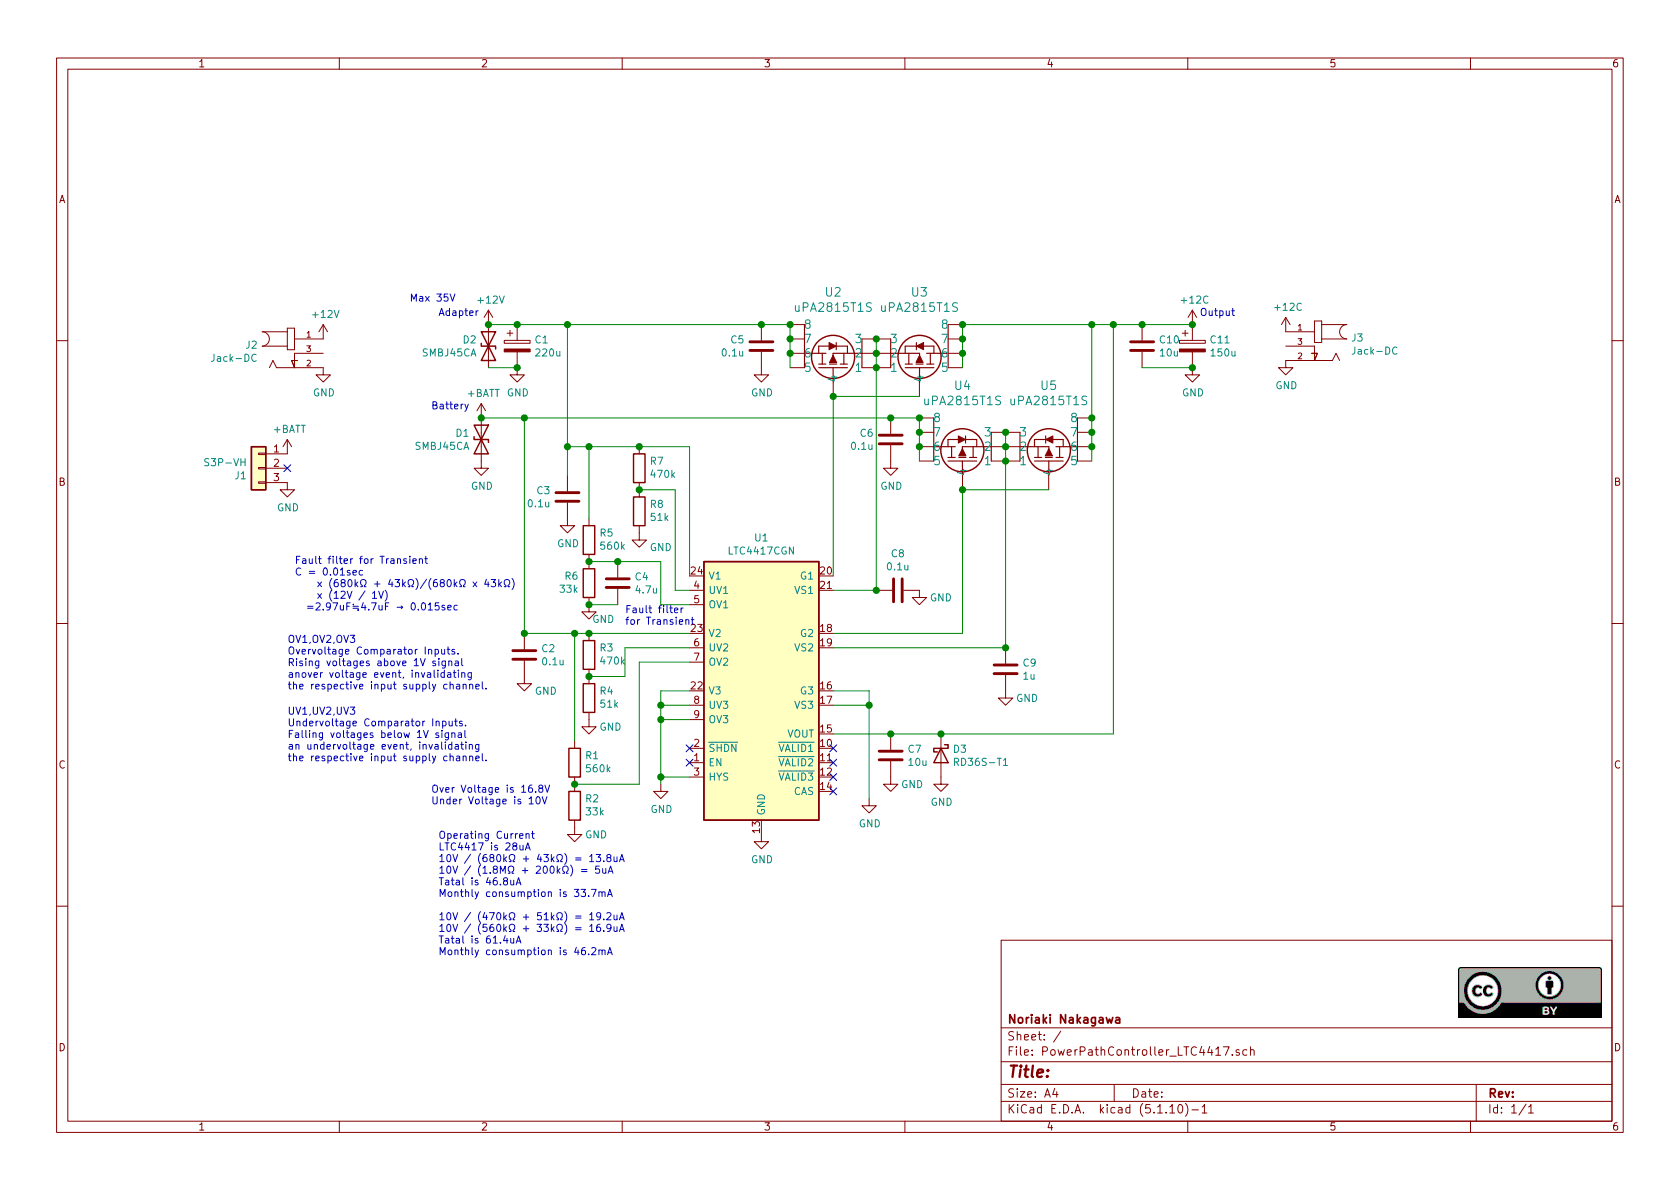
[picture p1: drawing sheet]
EESchema Schematic File Version 4
EELAYER 30 0
EELAYER END
$Descr A4 11693 8268
encoding utf-8
Sheet 1 1
Title ""
Date ""
Rev ""
Comp "Noriaki Nakagawa"
Comment1 ""
Comment2 ""
Comment3 ""
Comment4 ""
$EndDescr
$Comp
L Power_Management:LTC4417CGN U1
U 1 1
P 5300 4800
F 0 "U1" H 5300 5867 50  0000 C CNN
F 1 "LTC4417CGN" H 5300 5776 50  0000 C CNN
F 2 "Housings_SSOP:SSOP-24_3.9x8.7mm_Pitch0.635mm" H 5350 3850 50  0001 L CNN
F 3 "https://akizukidenshi.com/download/ds/linear/j4417f.pdf" H 6000 3650 50  0001 C CNN
F 4 "LTC4417CGN" H 5300 4800 50  0001 C CNN "#manf"
F 5 "https://akizukidenshi.com/catalog/g/gI-07306/" H 5300 4800 50  0001 C CNN "order_URL"
	1    5300 4800
	1    0    0    -1  
$EndComp
$Comp
L UPA2815T1S-E2-AT:UPA2815T1S-E2-AT U4
U 1 1
P 6700 3400
F 0 "U4" V 7422 3400 60  0000 C CNN
F 1 "uPA2815T1S" V 7316 3400 60  0000 C CNN
F 2 "UPA2815T1S-E2-AT:UPA2815T1S-E2-AT" H 7100 2790 60  0001 C CNN
F 3 "https://akizukidenshi.com/download/ds/renesas/UPA2815T1S.pdf" H 6700 3400 60  0001 C CNN
F 4 "uPA2815T1S-E2-AT" H 7050 2700 50  0001 C CNN "#manf"
F 5 "https://akizukidenshi.com/catalog/g/gI-10454/" H 7100 2600 50  0001 C CNN "order_URL"
	1    6700 3400
	0    -1   -1   0   
$EndComp
$Comp
L UPA2815T1S-E2-AT:UPA2815T1S-E2-AT U5
U 1 1
P 7300 3400
F 0 "U5" V 8022 3400 60  0000 C CNN
F 1 "uPA2815T1S" V 7916 3400 60  0000 C CNN
F 2 "UPA2815T1S-E2-AT:UPA2815T1S-E2-AT" H 7700 2790 60  0001 C CNN
F 3 "https://akizukidenshi.com/download/ds/renesas/UPA2815T1S.pdf" H 7300 3400 60  0001 C CNN
F 4 "uPA2815T1S-E2-AT" H 7650 2700 50  0001 C CNN "#manf"
F 5 "https://akizukidenshi.com/catalog/g/gI-10454/" H 7700 2600 50  0001 C CNN "order_URL"
	1    7300 3400
	0    1    -1   0   
$EndComp
$Comp
L Device:R R8
U 1 1
P 4450 3550
F 0 "R8" H 4380 3504 50  0000 R CNN
F 1 "51k" H 4380 3595 50  0000 R CNN
F 2 "Resistors_ThroughHole:R_Axial_DIN0207_L6.3mm_D2.5mm_P2.54mm_Vertical" V 4380 3550 50  0001 C CNN
F 3 "~" H 4450 3550 50  0001 C CNN
F 4 "RLC25FY 51kΩ" H 4450 3550 50  0001 C CNN "#manf"
F 5 "https://www.sengoku.co.jp/mod/sgk_cart/detail.php?code=EEHD-5FF3" H 4450 3550 50  0001 C CNN "order_URL"
	1    4450 3550
	-1   0    0    1   
$EndComp
$Comp
L Device:R R7
U 1 1
P 4450 3250
F 0 "R7" H 4380 3204 50  0000 R CNN
F 1 "470k" H 4380 3295 50  0000 R CNN
F 2 "Resistors_ThroughHole:R_Axial_DIN0207_L6.3mm_D2.5mm_P2.54mm_Vertical" V 4380 3250 50  0001 C CNN
F 3 "~" H 4450 3250 50  0001 C CNN
F 4 "RLC25FX 470kΩ" H 4450 3250 50  0001 C CNN "#manf"
F 5 "https://www.sengoku.co.jp/mod/sgk_cart/detail.php?code=EEHD-5FFU" H 4450 3250 50  0001 C CNN "order_URL"
	1    4450 3250
	-1   0    0    1   
$EndComp
NoConn ~ 5800 5500
NoConn ~ 4800 5300
$Comp
L power:GND #PWR011
U 1 1
P 4600 5450
F 0 "#PWR011" H 4600 5200 50  0001 C CNN
F 1 "GND" H 4605 5277 50  0000 C CNN
F 2 "" H 4600 5450 50  0001 C CNN
F 3 "" H 4600 5450 50  0001 C CNN
	1    4600 5450
	1    0    0    -1  
$EndComp
Wire Wire Line
	4800 4800 4600 4800
Wire Wire Line
	4600 4800 4600 4900
Wire Wire Line
	4800 4900 4600 4900
Connection ~ 4600 4900
Wire Wire Line
	4800 5000 4600 5000
Wire Wire Line
	4600 4900 4600 5000
Connection ~ 4600 5000
Wire Wire Line
	4600 5000 4600 5400
$Comp
L power:GND #PWR014
U 1 1
P 6050 5550
F 0 "#PWR014" H 6050 5300 50  0001 C CNN
F 1 "GND" H 6055 5377 50  0000 C CNN
F 2 "" H 6050 5550 50  0001 C CNN
F 3 "" H 6050 5550 50  0001 C CNN
	1    6050 5550
	1    0    0    -1  
$EndComp
Wire Wire Line
	5800 4900 6050 4900
Wire Wire Line
	6050 4900 6050 5550
Wire Wire Line
	5800 4800 6050 4800
Wire Wire Line
	6050 4800 6050 4900
Connection ~ 6050 4900
$Comp
L Device:CP C1
U 1 1
P 3600 2400
F 0 "C1" H 3718 2446 50  0000 L CNN
F 1 "220u" H 3718 2355 50  0000 L CNN
F 2 "Capacitors_ThroughHole:CP_Radial_D8.0mm_P3.50mm" H 3638 2250 50  0001 C CNN
F 3 "https://akizukidenshi.com/download/ds/rubycon/ZLH_Series.pdf" H 3600 2400 50  0001 C CNN
F 4 "35ZLH220MEFCCT8X11.5" H 3600 2400 50  0001 C CNN "#manf"
F 5 "https://akizukidenshi.com/catalog/g/gP-11758/" H 3600 2400 50  0001 C CNN "order_URL"
	1    3600 2400
	1    0    0    -1  
$EndComp
$Comp
L Device:CP C11
U 1 1
P 8300 2400
F 0 "C11" H 8418 2446 50  0000 L CNN
F 1 "150u" H 8418 2355 50  0000 L CNN
F 2 "Capacitors_ThroughHole:CP_Radial_D10.0mm_P5.00mm" H 8338 2250 50  0001 C CNN
F 3 "https://akizukidenshi.com/download/ds/rubycon/j_pza.pdf" H 8300 2400 50  0001 C CNN
F 4 "35PZA150M10X13" H 8300 2400 50  0001 C CNN "#manf"
F 5 "https://akizukidenshi.com/catalog/g/gP-07269/" H 8300 2400 50  0001 C CNN "order_URL"
	1    8300 2400
	1    0    0    -1  
$EndComp
$Comp
L power:GND #PWR013
U 1 1
P 5300 5800
F 0 "#PWR013" H 5300 5550 50  0001 C CNN
F 1 "GND" H 5305 5627 50  0000 C CNN
F 2 "" H 5300 5800 50  0001 C CNN
F 3 "" H 5300 5800 50  0001 C CNN
	1    5300 5800
	1    0    0    -1  
$EndComp
Wire Wire Line
	4800 5400 4600 5400
Connection ~ 4600 5400
Wire Wire Line
	4600 5400 4600 5450
NoConn ~ 4800 5200
Text Notes 2000 4800 0    50   ~ 0
OV1,OV2,OV3\nOvervoltage Comparator Inputs.\nRising voltages above 1V signal \nanover voltage event, invalidating\nthe respective input supply channel. 
Text Notes 2000 5300 0    50   ~ 0
UV1,UV2,UV3\nUndervoltage Comparator Inputs.\nFalling voltages below 1V signal\nan undervoltage event, invalidating\nthe respective input supply channel.
$Comp
L power:+12V #PWR03
U 1 1
P 3400 2250
F 0 "#PWR03" H 3400 2100 50  0001 C CNN
F 1 "+12V" H 3415 2423 50  0000 C CNN
F 2 "" H 3400 2250 50  0001 C CNN
F 3 "" H 3400 2250 50  0001 C CNN
	1    3400 2250
	1    0    0    -1  
$EndComp
Text Notes 3050 2200 0    50   ~ 0
Adapter
Text Notes 3000 2850 0    50   ~ 0
Battery
$Comp
L power:+BATT #PWR01
U 1 1
P 3350 2900
F 0 "#PWR01" H 3350 2750 50  0001 C CNN
F 1 "+BATT" H 3365 3073 50  0000 C CNN
F 2 "" H 3350 2900 50  0001 C CNN
F 3 "" H 3350 2900 50  0001 C CNN
	1    3350 2900
	1    0    0    -1  
$EndComp
$Comp
L power:GND #PWR04
U 1 1
P 3600 2550
F 0 "#PWR04" H 3600 2300 50  0001 C CNN
F 1 "GND" H 3605 2377 50  0000 C CNN
F 2 "" H 3600 2550 50  0001 C CNN
F 3 "" H 3600 2550 50  0001 C CNN
	1    3600 2550
	1    0    0    -1  
$EndComp
Wire Wire Line
	6400 2900 6400 3000
Connection ~ 6400 3000
Wire Wire Line
	6400 3000 6400 3100
Connection ~ 6400 3100
Wire Wire Line
	6400 3100 6400 3200
$Comp
L Device:C C3
U 1 1
P 3950 3450
F 0 "C3" H 4065 3496 50  0000 L CNN
F 1 "0.1u" H 4065 3405 50  0000 L CNN
F 2 "Capacitors_SMD:C_0603" H 3988 3300 50  0001 C CNN
F 3 "https://akizukidenshi.com/download/ds/murata/GRM188F11H104ZA01.pdf" H 3950 3450 50  0001 C CNN
F 4 "GRM188F11H104ZA01" H 3950 3450 50  0001 C CNN "#manf"
F 5 "https://akizukidenshi.com/catalog/g/gP-13374/" H 3950 3450 50  0001 C CNN "order_URL"
	1    3950 3450
	-1   0    0    -1  
$EndComp
$Comp
L Device:C C2
U 1 1
P 3650 4550
F 0 "C2" H 3765 4596 50  0000 L CNN
F 1 "0.1u" H 3765 4505 50  0000 L CNN
F 2 "Capacitors_SMD:C_0603" H 3688 4400 50  0001 C CNN
F 3 "https://akizukidenshi.com/download/ds/murata/GRM188F11H104ZA01.pdf" H 3650 4550 50  0001 C CNN
F 4 "GRM188F11H104ZA01" H 3650 4550 50  0001 C CNN "#manf"
F 5 "https://akizukidenshi.com/catalog/g/gP-13374/" H 3650 4550 50  0001 C CNN "order_URL"
	1    3650 4550
	1    0    0    -1  
$EndComp
$Comp
L power:GND #PWR06
U 1 1
P 3950 3600
F 0 "#PWR06" H 3950 3350 50  0001 C CNN
F 1 "GND" H 3955 3427 50  0000 C CNN
F 2 "" H 3950 3600 50  0001 C CNN
F 3 "" H 3950 3600 50  0001 C CNN
	1    3950 3600
	1    0    0    -1  
$EndComp
Connection ~ 3650 4400
NoConn ~ 5800 5200
NoConn ~ 5800 5300
NoConn ~ 5800 5400
$Comp
L Device:C C9
U 1 1
P 7000 4650
F 0 "C9" H 7115 4696 50  0000 L CNN
F 1 "1u" H 7115 4605 50  0000 L CNN
F 2 "Capacitors_SMD:C_0603" H 7038 4500 50  0001 C CNN
F 3 "https://akizukidenshi.com/download/ds/tdk/mlcc_temperature_coefficient_tdk.pdf" H 7000 4650 50  0001 C CNN
F 4 "C2012X7R1H105KT000N" H 7000 4650 50  0001 C CNN "#manf"
F 5 "https://akizukidenshi.com/catalog/g/gP-15331/" H 7000 4650 50  0001 C CNN "order_URL"
	1    7000 4650
	1    0    0    -1  
$EndComp
$Comp
L power:GND #PWR019
U 1 1
P 7000 4800
F 0 "#PWR019" H 7000 4550 50  0001 C CNN
F 1 "GND" H 7150 4750 50  0000 C CNN
F 2 "" H 7000 4800 50  0001 C CNN
F 3 "" H 7000 4800 50  0001 C CNN
	1    7000 4800
	1    0    0    -1  
$EndComp
$Comp
L Device:C C8
U 1 1
P 6250 4100
F 0 "C8" V 6502 4100 50  0000 C CNN
F 1 "0.1u" V 6411 4100 50  0000 C CNN
F 2 "Capacitors_SMD:C_0603" H 6288 3950 50  0001 C CNN
F 3 "https://akizukidenshi.com/download/ds/murata/GRM188F11H104ZA01.pdf" H 6250 4100 50  0001 C CNN
F 4 "GRM188F11H104ZA01" H 6250 4100 50  0001 C CNN "#manf"
F 5 "https://akizukidenshi.com/catalog/g/gP-13374/" H 6250 4100 50  0001 C CNN "order_URL"
	1    6250 4100
	0    -1   -1   0   
$EndComp
$Comp
L power:GND #PWR017
U 1 1
P 6400 4100
F 0 "#PWR017" H 6400 3850 50  0001 C CNN
F 1 "GND" H 6550 4050 50  0000 C CNN
F 2 "" H 6400 4100 50  0001 C CNN
F 3 "" H 6400 4100 50  0001 C CNN
	1    6400 4100
	1    0    0    -1  
$EndComp
Wire Wire Line
	6700 3400 7300 3400
Wire Wire Line
	7600 2900 7600 3000
Connection ~ 7600 3000
Wire Wire Line
	7600 3000 7600 3100
Connection ~ 7600 3100
Wire Wire Line
	7600 3100 7600 3200
Connection ~ 7600 2900
$Comp
L power:GND #PWR021
U 1 1
P 8300 2550
F 0 "#PWR021" H 8300 2300 50  0001 C CNN
F 1 "GND" H 8305 2377 50  0000 C CNN
F 2 "" H 8300 2550 50  0001 C CNN
F 3 "" H 8300 2550 50  0001 C CNN
	1    8300 2550
	1    0    0    -1  
$EndComp
$Comp
L power:+12C #PWR020
U 1 1
P 8300 2250
F 0 "#PWR020" H 8300 2100 50  0001 C CNN
F 1 "+12C" H 8315 2423 50  0000 C CNN
F 2 "" H 8300 2250 50  0001 C CNN
F 3 "" H 8300 2250 50  0001 C CNN
	1    8300 2250
	1    0    0    -1  
$EndComp
Text Notes 8350 2200 0    50   ~ 0
Output
Wire Wire Line
	7000 3000 7000 3100
Connection ~ 7000 3000
Connection ~ 7000 3100
Wire Wire Line
	7000 3100 7000 3200
Connection ~ 7000 3200
Wire Wire Line
	5800 4000 5800 2750
Wire Wire Line
	6100 2550 6100 4100
Wire Wire Line
	6700 2250 7600 2250
Connection ~ 6100 2550
Wire Wire Line
	6100 2450 6100 2550
Connection ~ 6100 2450
Connection ~ 6100 2350
Wire Wire Line
	6100 2350 6100 2450
Connection ~ 6700 2250
Wire Wire Line
	6700 2450 6700 2550
Connection ~ 6700 2450
Wire Wire Line
	6700 2350 6700 2450
Connection ~ 6700 2350
Wire Wire Line
	6700 2250 6700 2350
Wire Wire Line
	5500 2450 5500 2550
Connection ~ 5500 2450
Wire Wire Line
	5500 2350 5500 2450
Connection ~ 5500 2350
Connection ~ 5500 2250
Wire Wire Line
	5500 2250 5500 2350
$Comp
L UPA2815T1S-E2-AT:UPA2815T1S-E2-AT U3
U 1 1
P 6400 2750
F 0 "U3" V 7122 2750 60  0000 C CNN
F 1 "uPA2815T1S" V 7016 2750 60  0000 C CNN
F 2 "UPA2815T1S-E2-AT:UPA2815T1S-E2-AT" H 6800 2140 60  0001 C CNN
F 3 "https://akizukidenshi.com/download/ds/renesas/UPA2815T1S.pdf" H 6400 2750 60  0001 C CNN
F 4 "uPA2815T1S-E2-AT" H 6750 2050 50  0001 C CNN "#manf"
F 5 "https://akizukidenshi.com/catalog/g/gI-10454/" H 6800 1950 50  0001 C CNN "order_URL"
	1    6400 2750
	0    1    -1   0   
$EndComp
$Comp
L UPA2815T1S-E2-AT:UPA2815T1S-E2-AT U2
U 1 1
P 5800 2750
F 0 "U2" V 6522 2750 60  0000 C CNN
F 1 "uPA2815T1S" V 6416 2750 60  0000 C CNN
F 2 "UPA2815T1S-E2-AT:UPA2815T1S-E2-AT" H 6200 2140 60  0001 C CNN
F 3 "https://akizukidenshi.com/download/ds/renesas/UPA2815T1S.pdf" H 5800 2750 60  0001 C CNN
F 4 "uPA2815T1S-E2-AT" H 6150 2050 50  0001 C CNN "#manf"
F 5 "https://akizukidenshi.com/catalog/g/gI-10454/" H 6200 1950 50  0001 C CNN "order_URL"
	1    5800 2750
	0    -1   -1   0   
$EndComp
Connection ~ 5800 2750
Wire Wire Line
	5800 2750 6400 2750
Wire Wire Line
	5800 4100 6100 4100
Connection ~ 6100 4100
Connection ~ 7600 2250
Wire Wire Line
	7600 2250 7750 2250
Wire Wire Line
	5800 4500 7000 4500
Connection ~ 6700 3400
Wire Wire Line
	5800 4400 6700 4400
Wire Wire Line
	7750 5100 7750 2250
Connection ~ 7750 2250
$Comp
L Device:R R6
U 1 1
P 4100 4050
F 0 "R6" H 4030 4004 50  0000 R CNN
F 1 "33k" H 4030 4095 50  0000 R CNN
F 2 "Resistors_ThroughHole:R_Axial_DIN0207_L6.3mm_D2.5mm_P2.54mm_Vertical" V 4030 4050 50  0001 C CNN
F 3 "~" H 4100 4050 50  0001 C CNN
F 4 "RLC25FY 33kΩ" H 4100 4050 50  0001 C CNN "#manf"
F 5 "https://www.sengoku.co.jp/mod/sgk_cart/detail.php?code=EEHD-5FEV" H 4100 4050 50  0001 C CNN "order_URL"
	1    4100 4050
	1    0    0    1   
$EndComp
$Comp
L Device:R R4
U 1 1
P 4100 4850
F 0 "R4" H 4030 4804 50  0000 R CNN
F 1 "51k" H 4030 4895 50  0000 R CNN
F 2 "Resistors_ThroughHole:R_Axial_DIN0207_L6.3mm_D2.5mm_P2.54mm_Vertical" V 4030 4850 50  0001 C CNN
F 3 "~" H 4100 4850 50  0001 C CNN
F 4 "RLC25FY 51kΩ" H 4100 4850 50  0001 C CNN "#manf"
F 5 "https://www.sengoku.co.jp/mod/sgk_cart/detail.php?code=EEHD-5FF3" H 4100 4850 50  0001 C CNN "order_URL"
	1    4100 4850
	-1   0    0    1   
$EndComp
$Comp
L Device:R R3
U 1 1
P 4100 4550
F 0 "R3" H 4030 4504 50  0000 R CNN
F 1 "470k" H 4030 4595 50  0000 R CNN
F 2 "Resistors_ThroughHole:R_Axial_DIN0207_L6.3mm_D2.5mm_P2.54mm_Vertical" V 4030 4550 50  0001 C CNN
F 3 "~" H 4100 4550 50  0001 C CNN
F 4 "RLC25FX 470kΩ" H 4100 4550 50  0001 C CNN "#manf"
F 5 "https://www.sengoku.co.jp/mod/sgk_cart/detail.php?code=EEHD-5FFU" H 4100 4550 50  0001 C CNN "order_URL"
	1    4100 4550
	-1   0    0    1   
$EndComp
$Comp
L Device:R R1
U 1 1
P 4000 5300
F 0 "R1" H 3930 5254 50  0000 R CNN
F 1 "560k" H 3930 5345 50  0000 R CNN
F 2 "Resistors_ThroughHole:R_Axial_DIN0207_L6.3mm_D2.5mm_P2.54mm_Vertical" V 3930 5300 50  0001 C CNN
F 3 "~" H 4000 5300 50  0001 C CNN
F 4 "RLC25FX 560k" H 4000 5300 50  0001 C CNN "#manf"
F 5 "https://www.sengoku.co.jp/mod/sgk_cart/detail.php?code=EEHD-5FFW" H 4000 5300 50  0001 C CNN "order_URL"
	1    4000 5300
	-1   0    0    1   
$EndComp
Connection ~ 4100 4400
Wire Wire Line
	4100 4400 4800 4400
$Comp
L power:GND #PWR09
U 1 1
P 4100 4200
F 0 "#PWR09" H 4100 3950 50  0001 C CNN
F 1 "GND" H 4200 4100 50  0000 C CNN
F 2 "" H 4100 4200 50  0001 C CNN
F 3 "" H 4100 4200 50  0001 C CNN
	1    4100 4200
	1    0    0    -1  
$EndComp
$Comp
L power:GND #PWR08
U 1 1
P 4100 5000
F 0 "#PWR08" H 4100 4750 50  0001 C CNN
F 1 "GND" H 4250 4950 50  0000 C CNN
F 2 "" H 4100 5000 50  0001 C CNN
F 3 "" H 4100 5000 50  0001 C CNN
	1    4100 5000
	1    0    0    -1  
$EndComp
Wire Wire Line
	4100 4700 4350 4700
Wire Wire Line
	4350 4700 4350 4500
Wire Wire Line
	4350 4500 4800 4500
Connection ~ 4100 4700
Wire Wire Line
	4450 4600 4800 4600
$Comp
L Device:C C4
U 1 1
P 4300 4050
F 0 "C4" H 4185 4096 50  0000 R CNN
F 1 "4.7u" H 4185 4005 50  0000 R CNN
F 2 "Capacitors_SMD:C_0805" H 4338 3900 50  0001 C CNN
F 3 "https://akizukidenshi.com/download/ds/murata/GRM21BB31H475KE51.pdf" H 4300 4050 50  0001 C CNN
F 4 "GRM21BB31H475KE51" H 4300 4050 50  0001 C CNN "#manf"
F 5 "https://akizukidenshi.com/catalog/g/gP-13605/" H 4300 4050 50  0001 C CNN "order_URL"
	1    4300 4050
	-1   0    0    -1  
$EndComp
Connection ~ 4100 3900
Wire Wire Line
	4600 3900 4600 4200
Wire Wire Line
	4600 4200 4800 4200
Wire Wire Line
	4800 4100 4700 4100
Wire Wire Line
	4800 3100 4450 3100
Wire Wire Line
	3600 2250 3950 2250
$Comp
L Device:R R2
U 1 1
P 4000 5600
F 0 "R2" H 3930 5554 50  0000 R CNN
F 1 "33k" H 3930 5645 50  0000 R CNN
F 2 "Resistors_ThroughHole:R_Axial_DIN0207_L6.3mm_D2.5mm_P2.54mm_Vertical" V 3930 5600 50  0001 C CNN
F 3 "~" H 4000 5600 50  0001 C CNN
F 4 "RLC25FY 33kΩ" H 4000 5600 50  0001 C CNN "#manf"
F 5 "https://www.sengoku.co.jp/mod/sgk_cart/detail.php?code=EEHD-5FEV" H 4000 5600 50  0001 C CNN "order_URL"
	1    4000 5600
	-1   0    0    1   
$EndComp
$Comp
L power:GND #PWR07
U 1 1
P 4000 5750
F 0 "#PWR07" H 4000 5500 50  0001 C CNN
F 1 "GND" H 4150 5700 50  0000 C CNN
F 2 "" H 4000 5750 50  0001 C CNN
F 3 "" H 4000 5750 50  0001 C CNN
	1    4000 5750
	1    0    0    -1  
$EndComp
Wire Wire Line
	4450 4600 4450 5450
Connection ~ 4000 5450
Wire Wire Line
	4000 5150 4000 4400
Wire Wire Line
	4000 4400 4100 4400
Wire Wire Line
	4000 5450 4450 5450
$Comp
L Device:R R5
U 1 1
P 4100 3750
F 0 "R5" H 4030 3704 50  0000 R CNN
F 1 "560k" H 4030 3795 50  0000 R CNN
F 2 "Resistors_ThroughHole:R_Axial_DIN0207_L6.3mm_D2.5mm_P2.54mm_Vertical" V 4030 3750 50  0001 C CNN
F 3 "~" H 4100 3750 50  0001 C CNN
F 4 "RLC25FX 560k" H 4100 3750 50  0001 C CNN "#manf"
F 5 "https://www.sengoku.co.jp/mod/sgk_cart/detail.php?code=EEHD-5FFW" H 4100 3750 50  0001 C CNN "order_URL"
	1    4100 3750
	-1   0    0    1   
$EndComp
Connection ~ 4450 3100
Wire Wire Line
	4450 3400 4700 3400
Connection ~ 4450 3400
$Comp
L power:GND #PWR010
U 1 1
P 4450 3700
F 0 "#PWR010" H 4450 3450 50  0001 C CNN
F 1 "GND" H 4600 3600 50  0000 C CNN
F 2 "" H 4450 3700 50  0001 C CNN
F 3 "" H 4450 3700 50  0001 C CNN
	1    4450 3700
	1    0    0    -1  
$EndComp
Wire Wire Line
	4700 3400 4700 4100
Wire Wire Line
	4800 3100 4800 4000
Wire Wire Line
	4100 3100 4100 3600
Connection ~ 3950 2250
Wire Wire Line
	3950 2250 3950 3100
Wire Wire Line
	3950 3100 4100 3100
Connection ~ 3950 3100
Wire Wire Line
	3950 3100 3950 3300
$Comp
L power:GND #PWR05
U 1 1
P 3650 4700
F 0 "#PWR05" H 3650 4450 50  0001 C CNN
F 1 "GND" H 3800 4600 50  0000 C CNN
F 2 "" H 3650 4700 50  0001 C CNN
F 3 "" H 3650 4700 50  0001 C CNN
	1    3650 4700
	1    0    0    -1  
$EndComp
Wire Wire Line
	3650 2900 3650 4400
Connection ~ 6400 2900
Wire Wire Line
	7600 2250 7600 2900
Wire Wire Line
	6700 3400 6700 4400
Wire Wire Line
	7000 3200 7000 4500
Connection ~ 7000 4500
Wire Wire Line
	3350 2900 3650 2900
Text Notes 3000 5600 0    50   ~ 0
Over Voltage is 16.8V\nUnder Voltage is 10V
Text Notes 4350 4350 0    50   ~ 0
Fault filter\nfor Transient
Connection ~ 4100 4200
Wire Wire Line
	4100 3900 4300 3900
Wire Wire Line
	4100 4200 4300 4200
Connection ~ 3650 2900
Wire Wire Line
	3650 4400 4000 4400
Connection ~ 4000 4400
Text Notes 2050 4250 0    50   ~ 0
Fault filter for Transient\nC = 0.01sec\n    x (680kΩ + 43kΩ)/(680kΩ x 43kΩ)\n    x (12V / 1V)\n  =2.97uF≒4.7uF → 0.015sec
Text Notes 3050 6650 0    50   ~ 0
Operating Current\nLTC4417 is 28uA\n10V / (680kΩ + 43kΩ) = 13.8uA\n10V / (1.8MΩ + 200kΩ) = 5uA\nTatal is 46.8uA\nMonthly consumption is 33.7mA\n\n10V / (470kΩ + 51kΩ) = 19.2uA\n10V / (560kΩ + 33kΩ) = 16.9uA\nTatal is 61.4uA\nMonthly consumption is 46.2mA
$Comp
L Device:D_TVS D2
U 1 1
P 3400 2400
F 0 "D2" V 3354 2321 50  0000 R CNN
F 1 "SMBJ45CA" V 3445 2321 50  0000 R CNN
F 2 "Diodes_SMD:D_SMB" H 3400 2400 50  0001 C CNN
F 3 "https://akizukidenshi.com/download/ds/yangjie/SMBJ.pdf" H 3400 2400 50  0001 C CNN
F 4 "SMBJ45CA" V 3400 2400 50  0001 C CNN "#manf"
F 5 "https://akizukidenshi.com/catalog/g/gI-07410/" V 3400 2400 50  0001 C CNN "order_URL"
	1    3400 2400
	0    1    1    0   
$EndComp
Wire Wire Line
	3400 2250 3600 2250
Connection ~ 3600 2250
Wire Wire Line
	3400 2550 3600 2550
Connection ~ 3600 2550
$Comp
L power:GND #PWR02
U 1 1
P 3350 3200
F 0 "#PWR02" H 3350 2950 50  0001 C CNN
F 1 "GND" H 3355 3027 50  0000 C CNN
F 2 "" H 3350 3200 50  0001 C CNN
F 3 "" H 3350 3200 50  0001 C CNN
	1    3350 3200
	1    0    0    -1  
$EndComp
$Comp
L power:GND #PWR018
U 1 1
P 6550 5400
F 0 "#PWR018" H 6550 5150 50  0001 C CNN
F 1 "GND" H 6555 5227 50  0000 C CNN
F 2 "" H 6550 5400 50  0001 C CNN
F 3 "" H 6550 5400 50  0001 C CNN
	1    6550 5400
	1    0    0    -1  
$EndComp
$Comp
L Device:C C7
U 1 1
P 6200 5250
F 0 "C7" H 6315 5296 50  0000 L CNN
F 1 "10u" H 6315 5205 50  0000 L CNN
F 2 "Capacitors_SMD:C_1210" H 6238 5100 50  0001 C CNN
F 3 "https://akizukidenshi.com/download/ds/murata/GRM32DF51H106ZA01.pdf" H 6200 5250 50  0001 C CNN
F 4 "GRM32DF51H106ZA01" H 6200 5250 50  0001 C CNN "#manf"
F 5 "https://akizukidenshi.com/catalog/g/gP-04645/" H 6200 5250 50  0001 C CNN "order_URL"
	1    6200 5250
	1    0    0    -1  
$EndComp
$Comp
L power:GND #PWR016
U 1 1
P 6200 5400
F 0 "#PWR016" H 6200 5150 50  0001 C CNN
F 1 "GND" H 6350 5350 50  0000 C CNN
F 2 "" H 6200 5400 50  0001 C CNN
F 3 "" H 6200 5400 50  0001 C CNN
	1    6200 5400
	1    0    0    -1  
$EndComp
Wire Wire Line
	5800 5100 6200 5100
Connection ~ 3400 2250
$Comp
L Device:C C6
U 1 1
P 6200 3050
F 0 "C6" H 6315 3096 50  0000 L CNN
F 1 "0.1u" H 6315 3005 50  0000 L CNN
F 2 "Capacitors_SMD:C_0603" H 6238 2900 50  0001 C CNN
F 3 "https://akizukidenshi.com/download/ds/murata/GRM188F11H104ZA01.pdf" H 6200 3050 50  0001 C CNN
F 4 "GRM188F11H104ZA01" H 6200 3050 50  0001 C CNN "#manf"
F 5 "https://akizukidenshi.com/catalog/g/gP-13374/" H 6200 3050 50  0001 C CNN "order_URL"
	1    6200 3050
	-1   0    0    -1  
$EndComp
$Comp
L power:GND #PWR015
U 1 1
P 6200 3200
F 0 "#PWR015" H 6200 2950 50  0001 C CNN
F 1 "GND" H 6205 3027 50  0000 C CNN
F 2 "" H 6200 3200 50  0001 C CNN
F 3 "" H 6200 3200 50  0001 C CNN
	1    6200 3200
	1    0    0    -1  
$EndComp
$Comp
L Device:C C5
U 1 1
P 5300 2400
F 0 "C5" H 5415 2446 50  0000 L CNN
F 1 "0.1u" H 5415 2355 50  0000 L CNN
F 2 "Capacitors_SMD:C_0603" H 5338 2250 50  0001 C CNN
F 3 "https://akizukidenshi.com/download/ds/murata/GRM188F11H104ZA01.pdf" H 5300 2400 50  0001 C CNN
F 4 "GRM188F11H104ZA01" H 5300 2400 50  0001 C CNN "#manf"
F 5 "https://akizukidenshi.com/catalog/g/gP-13374/" H 5300 2400 50  0001 C CNN "order_URL"
	1    5300 2400
	-1   0    0    -1  
$EndComp
$Comp
L power:GND #PWR012
U 1 1
P 5300 2550
F 0 "#PWR012" H 5300 2300 50  0001 C CNN
F 1 "GND" H 5305 2377 50  0000 C CNN
F 2 "" H 5300 2550 50  0001 C CNN
F 3 "" H 5300 2550 50  0001 C CNN
	1    5300 2550
	1    0    0    -1  
$EndComp
Connection ~ 5300 2250
Wire Wire Line
	5300 2250 5500 2250
Wire Wire Line
	3950 2250 5300 2250
Connection ~ 6200 2900
Wire Wire Line
	6200 2900 6400 2900
Wire Wire Line
	3650 2900 6200 2900
$Comp
L Device:C C10
U 1 1
P 7950 2400
F 0 "C10" H 8065 2446 50  0000 L CNN
F 1 "10u" H 8065 2355 50  0000 L CNN
F 2 "Capacitors_SMD:C_1210" H 7988 2250 50  0001 C CNN
F 3 "https://akizukidenshi.com/download/ds/murata/GRM32DF51H106ZA01.pdf" H 7950 2400 50  0001 C CNN
F 4 "GRM32DF51H106ZA01" H 7950 2400 50  0001 C CNN "#manf"
F 5 "https://akizukidenshi.com/catalog/g/gP-04645/" H 7950 2400 50  0001 C CNN "order_URL"
	1    7950 2400
	1    0    0    -1  
$EndComp
Connection ~ 8300 2250
Wire Wire Line
	7750 2250 7950 2250
Connection ~ 7950 2250
Wire Wire Line
	7950 2250 8300 2250
Wire Wire Line
	8300 2550 7950 2550
Connection ~ 8300 2550
$Comp
L Device:D_Schottky D3
U 1 1
P 6550 5250
F 0 "D3" V 6504 5330 50  0000 L CNN
F 1 "RD36S-T1" V 6595 5330 50  0000 L CNN
F 2 "Diodes_SMD:D_0603" H 6550 5250 50  0001 C CNN
F 3 "https://akizukidenshi.com/download/ds/nec/RDxxS.pdf" H 6550 5250 50  0001 C CNN
F 4 "RD36S-T1" H 6550 5250 50  0001 C CNN "#manf"
F 5 "https://akizukidenshi.com/catalog/g/gI-08040/" H 6550 5250 50  0001 C CNN "order_URL"
	1    6550 5250
	0    1    1    0   
$EndComp
$Comp
L Device:D_TVS D1
U 1 1
P 3350 3050
F 0 "D1" V 3304 2971 50  0000 R CNN
F 1 "SMBJ45CA" V 3395 2971 50  0000 R CNN
F 2 "Diodes_SMD:D_SMB" H 3350 3050 50  0001 C CNN
F 3 "https://akizukidenshi.com/download/ds/yangjie/SMBJ.pdf" H 3350 3050 50  0001 C CNN
F 4 "SMBJ45CA" V 3350 3050 50  0001 C CNN "#manf"
F 5 "https://akizukidenshi.com/catalog/g/gI-07410/" V 3350 3050 50  0001 C CNN "order_URL"
	1    3350 3050
	0    1    1    0   
$EndComp
Connection ~ 3350 2900
Connection ~ 6200 5100
Wire Wire Line
	6200 5100 6550 5100
Connection ~ 6550 5100
Wire Wire Line
	6550 5100 7750 5100
Connection ~ 4300 3900
Connection ~ 4100 3100
Wire Wire Line
	4100 3100 4450 3100
Wire Wire Line
	4300 3900 4600 3900
$Comp
L PJ-002B:PJ-002B J2
U 1 1
P 2050 2450
F 0 "J2" H 1797 2509 50  0000 R CNN
F 1 "Jack-DC" H 1797 2418 50  0000 R CNN
F 2 "PJ-002B:CUI_PJ-002B" H 2100 2410 50  0001 C CNN
F 3 "~" H 2100 2410 50  0001 C CNN
F 4 "MJ-179P" H 2050 2450 50  0001 C CNN "#manf"
F 5 "https://akizukidenshi.com/catalog/g/gC-00077/" H 2050 2450 50  0001 C CNN "order_URL"
	1    2050 2450
	1    0    0    -1  
$EndComp
$Comp
L power:+12V #PWR024
U 1 1
P 2250 2350
F 0 "#PWR024" H 2250 2200 50  0001 C CNN
F 1 "+12V" H 2265 2523 50  0000 C CNN
F 2 "" H 2250 2350 50  0001 C CNN
F 3 "" H 2250 2350 50  0001 C CNN
	1    2250 2350
	1    0    0    -1  
$EndComp
$Comp
L power:GND #PWR025
U 1 1
P 2250 2550
F 0 "#PWR025" H 2250 2300 50  0001 C CNN
F 1 "GND" H 2255 2377 50  0000 C CNN
F 2 "" H 2250 2550 50  0001 C CNN
F 3 "" H 2250 2550 50  0001 C CNN
	1    2250 2550
	1    0    0    -1  
$EndComp
$Comp
L PJ-002B:PJ-002B J3
U 1 1
P 9150 2400
F 0 "J3" H 8897 2459 50  0000 R CNN
F 1 "Jack-DC" H 8897 2368 50  0000 R CNN
F 2 "PJ-002B:CUI_PJ-002B" H 9200 2360 50  0001 C CNN
F 3 "~" H 9200 2360 50  0001 C CNN
F 4 "MJ-179P" H 9150 2400 50  0001 C CNN "#manf"
F 5 "https://akizukidenshi.com/catalog/g/gC-00077/" H 9150 2400 50  0001 C CNN "order_URL"
	1    9150 2400
	-1   0    0    -1  
$EndComp
$Comp
L power:+12C #PWR026
U 1 1
P 8950 2300
F 0 "#PWR026" H 8950 2150 50  0001 C CNN
F 1 "+12C" H 8965 2473 50  0000 C CNN
F 2 "" H 8950 2300 50  0001 C CNN
F 3 "" H 8950 2300 50  0001 C CNN
	1    8950 2300
	1    0    0    -1  
$EndComp
$Comp
L power:GND #PWR027
U 1 1
P 8950 2500
F 0 "#PWR027" H 8950 2250 50  0001 C CNN
F 1 "GND" H 8955 2327 50  0000 C CNN
F 2 "" H 8950 2500 50  0001 C CNN
F 3 "" H 8950 2500 50  0001 C CNN
	1    8950 2500
	1    0    0    -1  
$EndComp
$Comp
L Connector_Generic:Conn_01x03 J1
U 1 1
P 1800 3250
F 0 "J1" H 1879 3200 50  0000 L CNN
F 1 "S3P-VH" H 1879 3291 50  0000 L CNN
F 2 "Connectors_JST:JST_VH_S3P-VH_1x03_P3.96mm_Horizontal" H 1879 3337 50  0001 L CNN
F 3 "~" H 1800 3250 50  0001 C CNN
F 4 "S3P-VH(LF)(SN)" H 1800 3250 50  0001 C CNN "#manf"
F 5 "https://order.jst-mfg.com/InternetShop/app/index?back=2&product=65623500&jgcd=0&view=ProductDetail" H 1800 3250 50  0001 C CNN "order_URL"
	1    1800 3250
	-1   0    0    -1  
$EndComp
$Comp
L power:+BATT #PWR022
U 1 1
P 2000 3150
F 0 "#PWR022" H 2000 3000 50  0001 C CNN
F 1 "+BATT" H 2015 3323 50  0000 C CNN
F 2 "" H 2000 3150 50  0001 C CNN
F 3 "" H 2000 3150 50  0001 C CNN
	1    2000 3150
	1    0    0    -1  
$EndComp
$Comp
L power:GND #PWR023
U 1 1
P 2000 3350
F 0 "#PWR023" H 2000 3100 50  0001 C CNN
F 1 "GND" H 2005 3177 50  0000 C CNN
F 2 "" H 2000 3350 50  0001 C CNN
F 3 "" H 2000 3350 50  0001 C CNN
	1    2000 3350
	1    0    0    -1  
$EndComp
NoConn ~ 2000 3250
Text Notes 2850 2100 0    50   ~ 0
Max 35V
$EndSCHEMATC
